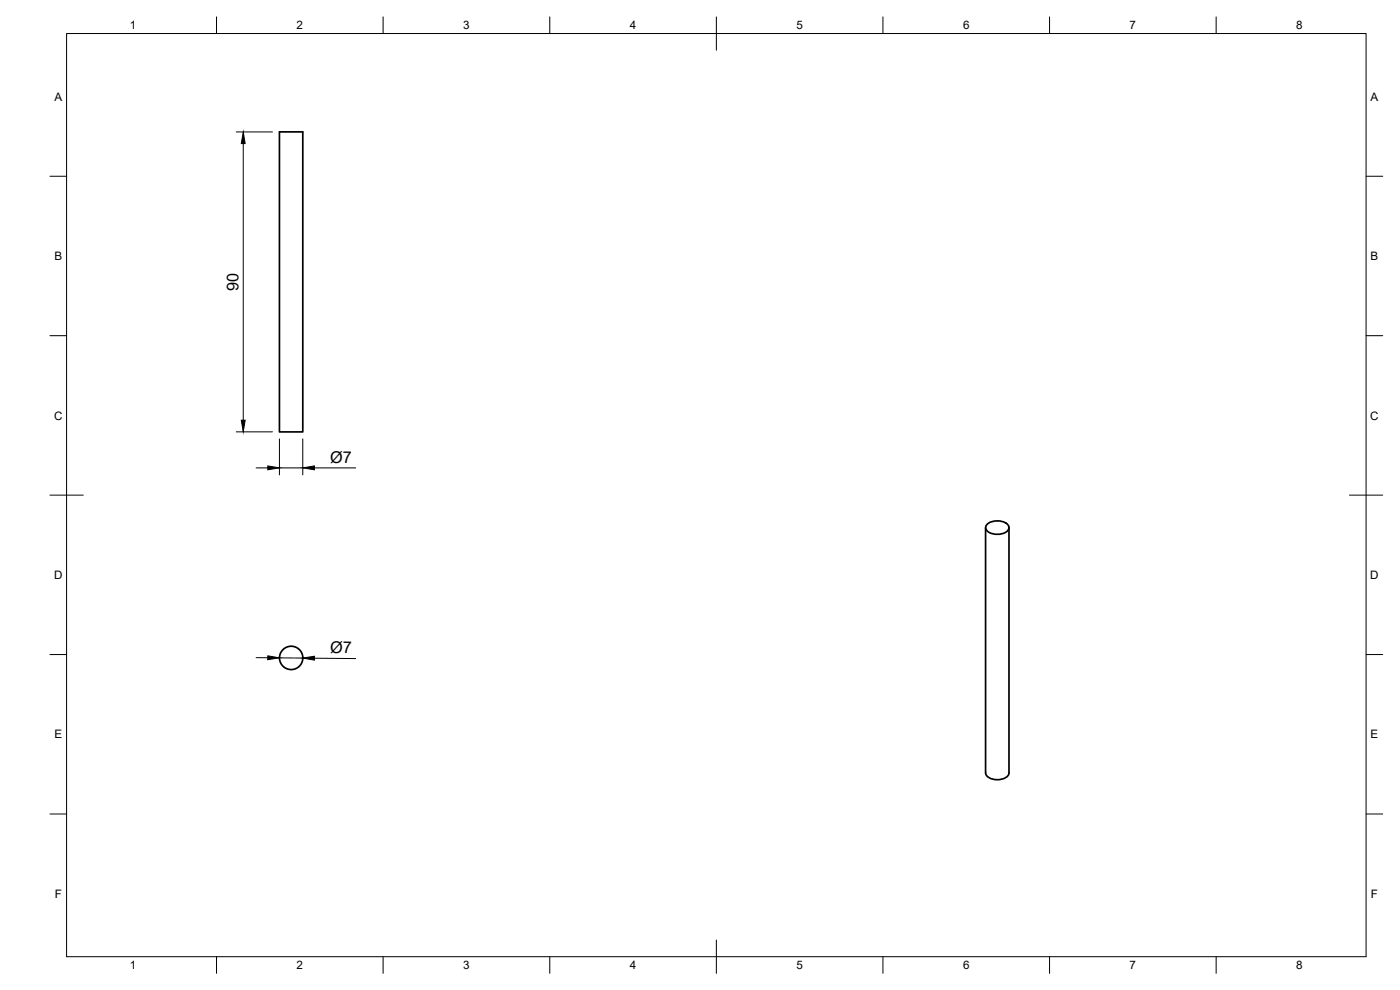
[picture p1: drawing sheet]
<svg xmlns="http://www.w3.org/2000/svg" width="420mm" height="297mm" viewBox="0 0 420 297" stroke-linecap="round" stroke-linejoin="round" font-family="sans-serif">
<!-- layer: Visible -->
<g fill="none" stroke="#000" stroke-width=".51">
<path d="M83.9 39.6h7v90h-7zM295.8 158.3v73.6M296.3 157.2a4.9 4.9 0 0 1 6.3 .4 1.72 1.72 0 0 1-1.4 2.4 4.7 4.7 0 0 1-5.2-1 1.32 1.32 0 0 1 .3-1.8zM302.8 158.3v73.6a3.5 3.5 0 0 1-4.3 2 2.68 2.68 0 0 1-2.7-2"/>
<circle cx="87.4" cy="197.4" r="3.5"/>
</g>
<!-- layer: BORDER -->
<g fill="none" stroke="#000" stroke-width=".3">
<path d="M20 10.1h390v276.9h-390zM65 5.1v5M115 5.1v5M165 5.1v5M215 5.1v10M265 5.1v5M315 5.1v5M365 5.1v5M15 52.9h5M410 52.9h5M15 100.7h5M410 100.7h5"/>
<path d="M15 148.6h10M405 148.6h10M15 196.4h5M410 196.4h5M15 244.2h5M410 244.2h5M65 287v5M115 287v5M165 287v5M215 282.1v9.9M265 287v5M315 287v5"/>
<path d="M365 287v5"/>
</g>
<!-- layer: FD_Dimensions -->
<path d="M70.9 39.6h10.9M73 43.1v83M70.9 129.6h10.9M83.9 131.7v10.8M90.9 131.7v10.8M76.9 140.4h3.5M83.9 140.4h7M94.4 140.4h12.4M76.9 197.3h3.5M83.9 197.4h7M94.4 197.5l12.4 .1" fill="none" stroke="#000" stroke-width=".3"/>
<path d="M73 39.6l.6 3.5h-1.2zM72.4 126.1h1.2l-.6 3.5zM80.4 139.8l3.5 .6-3.5 .6zM90.9 140.4l3.5-.6v1.2zM80.4 196.8l3.5 .6-3.6 .5zM90.9 197.4l3.5-.5v1.2z" fill="#000" stroke="#000" stroke-width=".3"/>
<g font-size="4.9">
<text x="71.5" y="87.3" transform="rotate(-90 71.5 87.3)">90</text>
<text x="99.1" y="138.8">Ø7</text>
<text x="99.1" y="196" transform="rotate(1 99.1 196)">Ø7</text>
</g>
<g font-size="3.5">
<text x="39" y="8.8">1</text>
<text x="89" y="8.8">2</text>
<text x="139" y="8.8">3</text>
<text x="189" y="8.8">4</text>
<text x="239" y="8.8">5</text>
<text x="289" y="8.8">6</text>
<text x="339" y="8.8">7</text>
<text x="389" y="8.8">8</text>
<text x="16.3" y="30.2">A</text>
<text x="411.3" y="30.2">A</text>
<text x="16.3" y="78">B</text>
<text x="411.3" y="78">B</text>
<text x="16.2" y="125.9">C</text>
<text x="411.2" y="125.9">C</text>
<text x="16.2" y="173.7">D</text>
<text x="411.2" y="173.7">D</text>
<text x="16.3" y="221.6">E</text>
<text x="411.3" y="221.6">E</text>
<text x="16.4" y="269.4">F</text>
<text x="411.4" y="269.4">F</text>
<text x="39" y="290.8">1</text>
<text x="89" y="290.8">2</text>
<text x="139" y="290.8">3</text>
<text x="189" y="290.8">4</text>
<text x="239" y="290.8">5</text>
<text x="289" y="290.8">6</text>
<text x="339" y="290.8">7</text>
<text x="389" y="290.8">8</text>
</g>
</svg>
